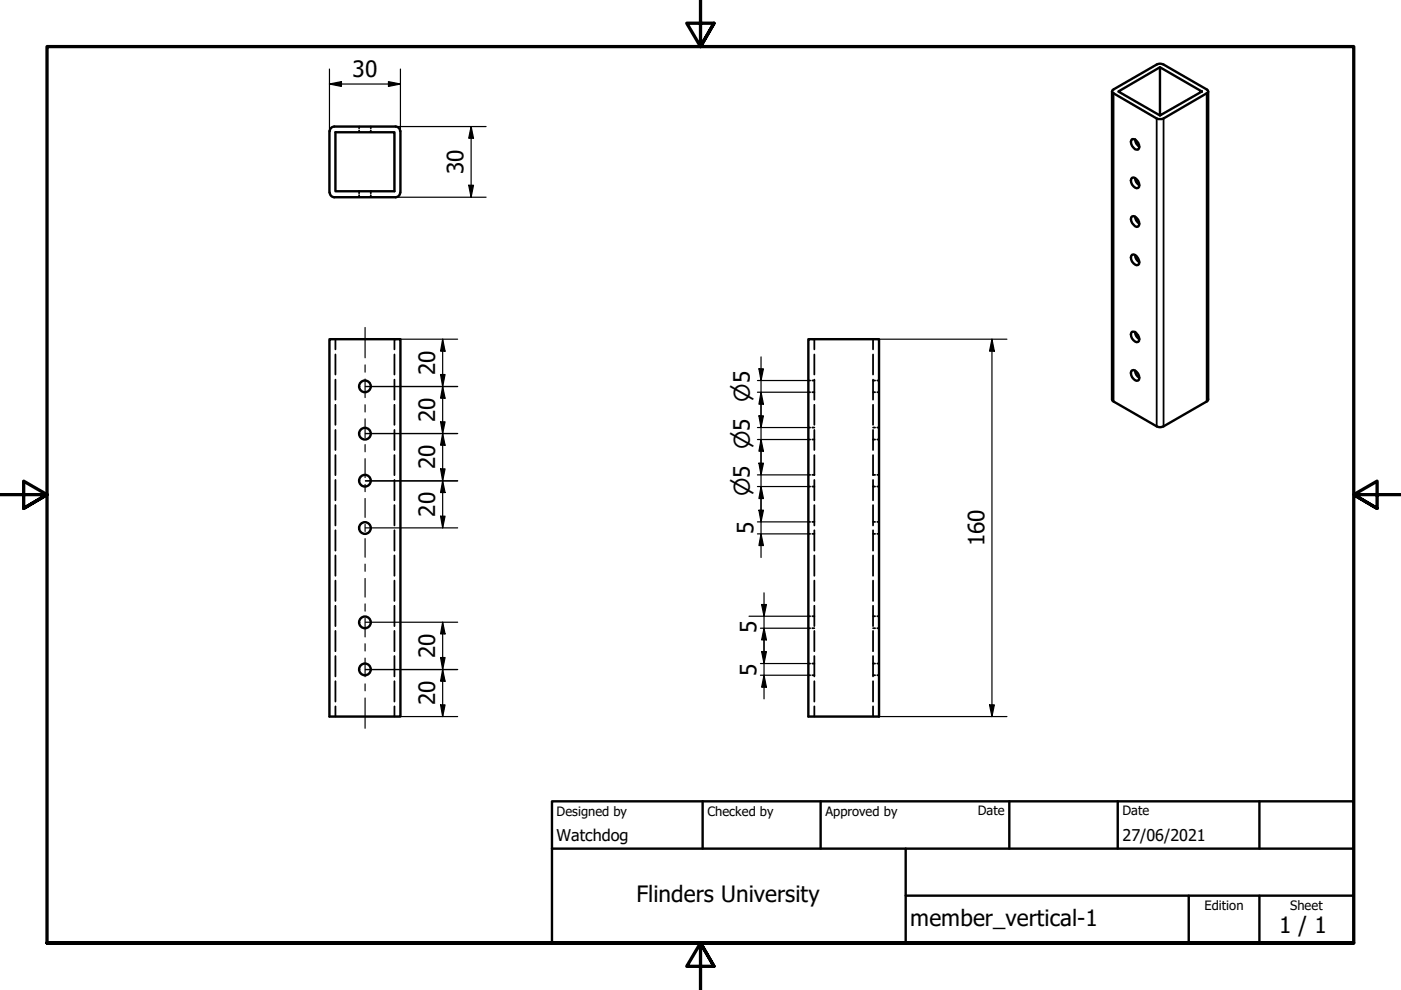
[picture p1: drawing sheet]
<svg xmlns="http://www.w3.org/2000/svg" width="297mm" height="210mm" viewBox="0 0 297 210" stroke-linecap="round" stroke-linejoin="round" font-family="sans-serif">
<!-- layer: Hidden (ISO) -->
<g fill="none" stroke="#000" stroke-width=".38">
<path d="M76.1 26.8v.4M76.1 27.7v.3M78.6 26.8v.4M78.6 27.7v.3M76.1 40.5v.5M76.1 41.4v.4M78.6 40.5v.5M78.6 41.4v.4M71.1 71.9v2.2M71.1 75.2v4.2M83.6 71.9v2.2M83.6 75.2v4.2"/>
<path d="M172.7 71.9v2.2M172.7 75.2v4.2M185.1 71.9v2.2M185.1 75.2v4.2M71.1 80.5v4.2M71.1 85.8v4.3M71.1 91.2v4.2M71.1 96.5v4.2M83.6 80.5v4.2M83.6 85.8v4.3M83.6 91.2v4.2M83.6 96.5v4.2"/>
<path d="M171.4 93.2h.4M171.4 90.6h.4M171.4 83.2h.4M171.4 80.7h.4M172.2 93.2h.5M172.2 90.6h.5M172.2 83.2h.5M172.2 80.7h.5M172.7 80.5v4.2M172.7 85.8v4.3M172.7 91.2v4.2M172.7 96.5v4.2"/>
<path d="M185.1 80.5v4.2M185.1 85.8v4.3M185.1 91.2v4.2M185.1 96.5v4.2M185.1 93.2h.4M185.1 90.6h.4M185.1 83.2h.4M185.1 80.7h.4M186 93.2h.4M186 90.6h.4M186 83.2h.4M186 80.7h.4"/>
<path d="M71.1 101.8v4.3M71.1 107.1v4.3M71.1 112.4v4.3M71.1 117.8v4.3M83.6 101.8v4.3M83.6 107.1v4.3M83.6 112.4v4.3M83.6 117.8v4.3M171.4 113.2h.4M171.4 110.7h.4M171.4 103.2h.4M171.4 100.7h.4"/>
<path d="M172.2 113.2h.5M172.2 110.7h.5M172.2 103.2h.5M172.2 100.7h.5M172.7 101.8v4.3M172.7 107.1v4.3M172.7 112.4v4.3M172.7 117.8v4.3M185.1 101.8v4.3M185.1 107.1v4.3M185.1 112.4v4.3M185.1 117.8v4.3"/>
<path d="M185.1 113.2h.4M185.1 110.7h.4M185.1 103.2h.4M185.1 100.7h.4M186 113.2h.4M186 110.7h.4M186 103.2h.4M186 100.7h.4M71.1 123.1v4.3M71.1 128.4v4.4M71.1 133.8v4.3M71.1 139.1v4.3"/>
<path d="M83.6 123.1v4.3M83.6 128.4v4.4M83.6 133.8v4.3M83.6 139.1v4.3M171.4 133.2h.4M171.4 130.7h.4M172.2 133.2h.5M172.2 130.7h.5M172.7 123.1v4.3M172.7 128.4v4.4M172.7 133.8v4.3M172.7 139.1v4.3"/>
<path d="M185.1 123.1v4.3M185.1 128.4v4.4M185.1 133.8v4.3M185.1 139.1v4.3M185.1 133.2h.4M185.1 130.7h.4M186 133.2h.4M186 130.7h.4M71.1 144.4v4.4M71.1 149.8v2.1M83.6 144.4v4.4M83.6 149.8v2.1"/>
<path d="M171.4 143.2h.4M171.4 140.7h.4M172.2 143.2h.5M172.2 140.7h.5M172.7 144.4v4.4M172.7 149.8v2.1M185.1 144.4v4.4M185.1 149.8v2.1M185.1 143.2h.4M185.1 140.7h.4M186 143.2h.4M186 140.7h.4"/>
</g>
<!-- layer: Visible (ISO) -->
<g fill="none" stroke="#000" stroke-width=".51">
<path d="M235.8 19.4v65.3l.3 .4 9.1 5.3a1.49 1.49 0 0 0 1.5 0l9.1-5.3 .4-.4v-65.3M235.8 19.1l9.4-5.4a1.49 1.49 0 0 1 1.5 0l9.1 5.3 .3 .1v.5l-9.4 5.5-1.1 .1-9.5-5.4-.3-.2zM245.9 14.3l8.9 5.1-8.9 5.1zM245.9 14.3l-8.8 5.1 8.8 5.1M69.8 27.8v13M70.9 26.8h13M70.9 26.8a.98 .98 0 0 0-1 1M71.1 28h12.5v12.5h-12.5zM83.9 26.8a.98 .98 0 0 1 .9 1M84.9 27.8v13M240 37.7a1.43 1.43 0 0 1 1.3 2.1 1.43 1.43 0 0 1-1.3-2.1zM240 29.5a1.49 1.49 0 0 1 1.3 2.2 1.49 1.49 0 0 1-1.3-2.2z"/>
<path d="M240.7 37.8a1.82 1.82 0 0 0 .9 1.5M240.7 29.6a2.05 2.05 0 0 0 .9 1.6M69.9 40.8a.98 .98 0 0 0 1 1M70.9 41.8h13M84.8 40.8a.98 .98 0 0 1-.9 1M239.8 46.1l.2-.2a1.43 1.43 0 0 1 1.3 2.1 1.11 1.11 0 0 1-1.3-.7l-.2-.8zM240 54a1.46 1.46 0 0 1 1.3 2.2 1.43 1.43 0 0 1-1.3-2.2zM240.7 54.1a1.82 1.82 0 0 0 .9 1.5M240.7 45.9a2.07 2.07 0 0 0 .9 1.6M69.8 71.9h15.1v80h-15.1zM171.4 71.9h15v80h-15zM239.8 78.7l.2-.2a1.43 1.43 0 0 1 1.3 2.2 1.51 1.51 0 0 1-1.5-2z"/>
<path d="M240 70.3a1.46 1.46 0 0 1 1.3 2.2 1.43 1.43 0 0 1-1.3-2.2zM240.7 78.6a1.82 1.82 0 0 0 .9 1.5M240.7 70.4a1.82 1.82 0 0 0 .9 1.5"/>
<circle cx="77.4" cy="92" r="1.24"/>
<circle cx="77.4" cy="81.9" r="1.24"/>
<circle cx="77.4" cy="112" r="1.24"/>
<circle cx="77.4" cy="101.9" r="1.24"/>
<circle cx="77.4" cy="132" r="1.24"/>
<circle cx="77.4" cy="141.9" r="1.24"/>
</g>
<!-- layer: Visible Narrow (ISO) -->
<path d="M236.1 19.8v65.3M255.8 19.8v65.3M245.2 25.1v65.3M246.7 25.1v65.3" fill="none" stroke="#000" stroke-width=".38"/>
<!-- layer: Border (ISO) -->
<path d="M148.5 -.1v10l-2.9-5h5.8l-2.9 5 2.9-5M0 104.9h10l-5-2.9v5.8l5-2.9-5 2.9M297 104.9h-10l5-2.9v5.8l-5-2.9 5 2.9M10 199.9v-190h277v190h-277h277M151.4 204.9l-2.9-5 2.9 5h-5.8l2.9-5v10" fill="none" stroke="#000" stroke-width=".7"/>
<!-- layer: Title (ISO) -->
<path d="M117 169.9h170v30h-170zM117 179.9h170M149 169.9v10M174 169.9v10M192 179.9v20M214 169.9v10M237 169.9v10M267 169.9v10M192 189.9h95M252 189.9v10M267 189.9v10" fill="none" stroke="#000" stroke-width=".51"/>
<!-- layer: Dimension (ISO) -->
<g fill="none" stroke="#000" stroke-width=".25">
<path d="M69.8 17.8l2.6-.5v1zM69.8 17.8h15.1M69.8 14.6v13.2M82.4 17.3l2.5 .5-2.5 .5zM84.9 14.6v13.2M83.9 26.8h19.2M99.4 39.3h1l-.5 2.5zM99.9 26.8l.5 2.5h-1zM99.9 26.8v15M83.9 41.8h19.2M83.9 71.9h13.1M93.4 79.4h1l-.5 2.6z"/>
<path d="M93.9 71.9l.5 2.6h-1zM93.9 71.9v40M160.9 78.2h1l-.5 2.5zM161.4 75.7v42.5M185.4 71.9h28.1M210.3 71.9l.5 2.6h-1zM210.3 71.9v80M77.5 82h19.5M77.5 91.9h19.5M93.4 89.4h1l-.5 2.5zM93.4 99.4h1l-.5 2.6zM93.9 82l.5 2.4h-1z"/>
<path d="M93.9 91.9l.5 2.5h-1zM160.6 80.7h10.8M160.6 83.2h10.8M160.6 90.6h10.8M160.6 93.2h10.8M160.9 88.2h1l-.5 2.4zM160.9 98.2h1l-.5 2.5zM161.4 83.2l.5 2.5h-1zM161.4 93.2l.5 2.5h-1zM77.5 102h19.5M77.5 111.9h19.5M93.4 109.4h1l-.5 2.5z"/>
<path d="M93.9 102l.5 2.4h-1zM160.6 100.7h10.8M160.6 103.2h10.8M160.6 110.7h10.8M160.6 113.2h10.8M160.9 108.2h1l-.5 2.5zM161.4 103.2l.5 2.5h-1zM161.4 113.2l.5 2.5h-1zM77.5 131.9h19.5M93.4 139.4h1l-.5 2.6zM93.9 131.9l.5 2.5h-1zM93.9 131.9v20"/>
<path d="M158.8 130.7h12.6M161.2 133.2h10.2M161.5 128.2h1l-.5 2.5zM161.5 138.1h1l-.5 2.6zM162 133.2l.5 2.5h-1zM162 125.7v22.5M77.5 142h19.5M83.9 151.9h13.1M93.4 149.5h1l-.5 2.4zM93.9 142l.5 2.4h-1zM161.2 140.7h10.2M161.2 143.2h10.2"/>
<path d="M162 143.2l.5 2.5h-1zM185.4 151.9h28.1M209.8 149.5h1l-.5 2.4z"/>
</g>
<g fill="#000">
<path d="M69.8 17.8l2.6-.5v1z" fill-rule="evenodd"/>
<path d="M82.4 17.3l2.5 .5-2.5 .5z" fill-rule="evenodd"/>
<path d="M99.4 39.3h1l-.5 2.5z" fill-rule="evenodd"/>
<path d="M99.9 26.8l.5 2.5h-1z" fill-rule="evenodd"/>
<path d="M93.4 79.4h1l-.5 2.6z" fill-rule="evenodd"/>
<path d="M93.9 71.9l.5 2.6h-1z" fill-rule="evenodd"/>
<path d="M160.9 78.2h1l-.5 2.5z" fill-rule="evenodd"/>
<path d="M210.3 71.9l.5 2.6h-1z" fill-rule="evenodd"/>
<path d="M93.4 89.4h1l-.5 2.5z" fill-rule="evenodd"/>
<path d="M93.4 99.4h1l-.5 2.6z" fill-rule="evenodd"/>
<path d="M93.9 82l.5 2.4h-1z" fill-rule="evenodd"/>
<path d="M93.9 91.9l.5 2.5h-1z" fill-rule="evenodd"/>
<path d="M160.9 88.2h1l-.5 2.4z" fill-rule="evenodd"/>
<path d="M160.9 98.2h1l-.5 2.5z" fill-rule="evenodd"/>
<path d="M161.4 83.2l.5 2.5h-1z" fill-rule="evenodd"/>
<path d="M161.4 93.2l.5 2.5h-1z" fill-rule="evenodd"/>
<path d="M93.4 109.4h1l-.5 2.5z" fill-rule="evenodd"/>
<path d="M93.9 102l.5 2.4h-1z" fill-rule="evenodd"/>
<path d="M160.9 108.2h1l-.5 2.5z" fill-rule="evenodd"/>
<path d="M161.4 103.2l.5 2.5h-1z" fill-rule="evenodd"/>
<path d="M161.4 113.2l.5 2.5h-1z" fill-rule="evenodd"/>
<path d="M93.4 139.4h1l-.5 2.6z" fill-rule="evenodd"/>
<path d="M93.9 131.9l.5 2.5h-1z" fill-rule="evenodd"/>
<path d="M161.5 128.2h1l-.5 2.5z" fill-rule="evenodd"/>
<path d="M161.5 138.1h1l-.5 2.6z" fill-rule="evenodd"/>
<path d="M162 133.2l.5 2.5h-1z" fill-rule="evenodd"/>
<path d="M93.4 149.5h1l-.5 2.4z" fill-rule="evenodd"/>
<path d="M93.9 142l.5 2.4h-1z" fill-rule="evenodd"/>
<path d="M162 143.2l.5 2.5h-1z" fill-rule="evenodd"/>
<path d="M209.8 149.5h1l-.5 2.4z" fill-rule="evenodd"/>
</g>
<!-- layer: Centerline (ISO) -->
<g fill="none" stroke="#000" stroke-width=".25">
<path d="M77.4 69.4v6.5M77.4 77.4v1.5M77.4 80.4v3.9M77.4 85.8v1.5M77.4 88.8v4M77.4 94.3v1.5M77.4 97.3v4M77.4 102.7v1.5M77.4 105.7v4M77.4 111.2v1.5M77.4 114.2v3.9M77.4 119.6v1.5"/>
<path d="M77.4 122.7v3.9M77.4 128.1v1.5M77.4 131.1v3.9M77.4 136.5v1.5M77.4 139.5v4M77.4 145v1.5M77.4 148v6.4"/>
</g>
<g font-size="4.8">
<text x="74.7" y="16.2">30</text>
<text x="98.3" y="36.9" transform="rotate(-90 98.3 36.9)">30</text>
<text x="92.3" y="79.5" transform="rotate(-90 92.3 79.5)">20</text>
<text x="92.3" y="89.6" transform="rotate(-90 92.3 89.6)">20</text>
<text x="92.3" y="99.5" transform="rotate(-90 92.3 99.5)">20</text>
<text x="92.3" y="109.6" transform="rotate(-90 92.3 109.6)">20</text>
<text x="159.8" y="113.3" transform="rotate(-90 159.8 113.3)">5</text>
<text x="208.7" y="115.9" transform="rotate(-90 208.7 115.9)">160</text>
<text x="160.4" y="134.2" transform="rotate(-90 160.4 134.2)">5</text>
<text x="92.3" y="139.5" transform="rotate(-90 92.3 139.5)">20</text>
<text x="160.4" y="143.2" transform="rotate(-90 160.4 143.2)">5</text>
<text x="92.3" y="149.6" transform="rotate(-90 92.3 149.6)">20</text>
<text x="134.9" y="191.3">Flinders University</text>
<text x="193" y="196.4">member_vertical-1</text>
<text x="271.2" y="197.8">1 / 1</text>
</g>
<g font-size="4.6">
<text x="159" y="85.2" transform="rotate(-90 159 85.2)">⌀5</text>
<text x="159" y="95.2" transform="rotate(-90 159 95.2)">⌀5</text>
<text x="159" y="105.2" transform="rotate(-90 159 105.2)">⌀5</text>
</g>
<g font-size="3.4">
<text x="118" y="178.2">Watchdog</text>
<text x="238" y="178.3">27/06/2021</text>
</g>
<g font-size="2.7">
<text x="118" y="173">Designed by</text>
<text x="150" y="173">Checked by</text>
<text x="175" y="173">Approved by</text>
<text x="207.3" y="172.9">Date</text>
<text x="238" y="172.9">Date</text>
<text x="255.4" y="193">Edition</text>
<text x="273.6" y="193">Sheet</text>
</g>
</svg>
